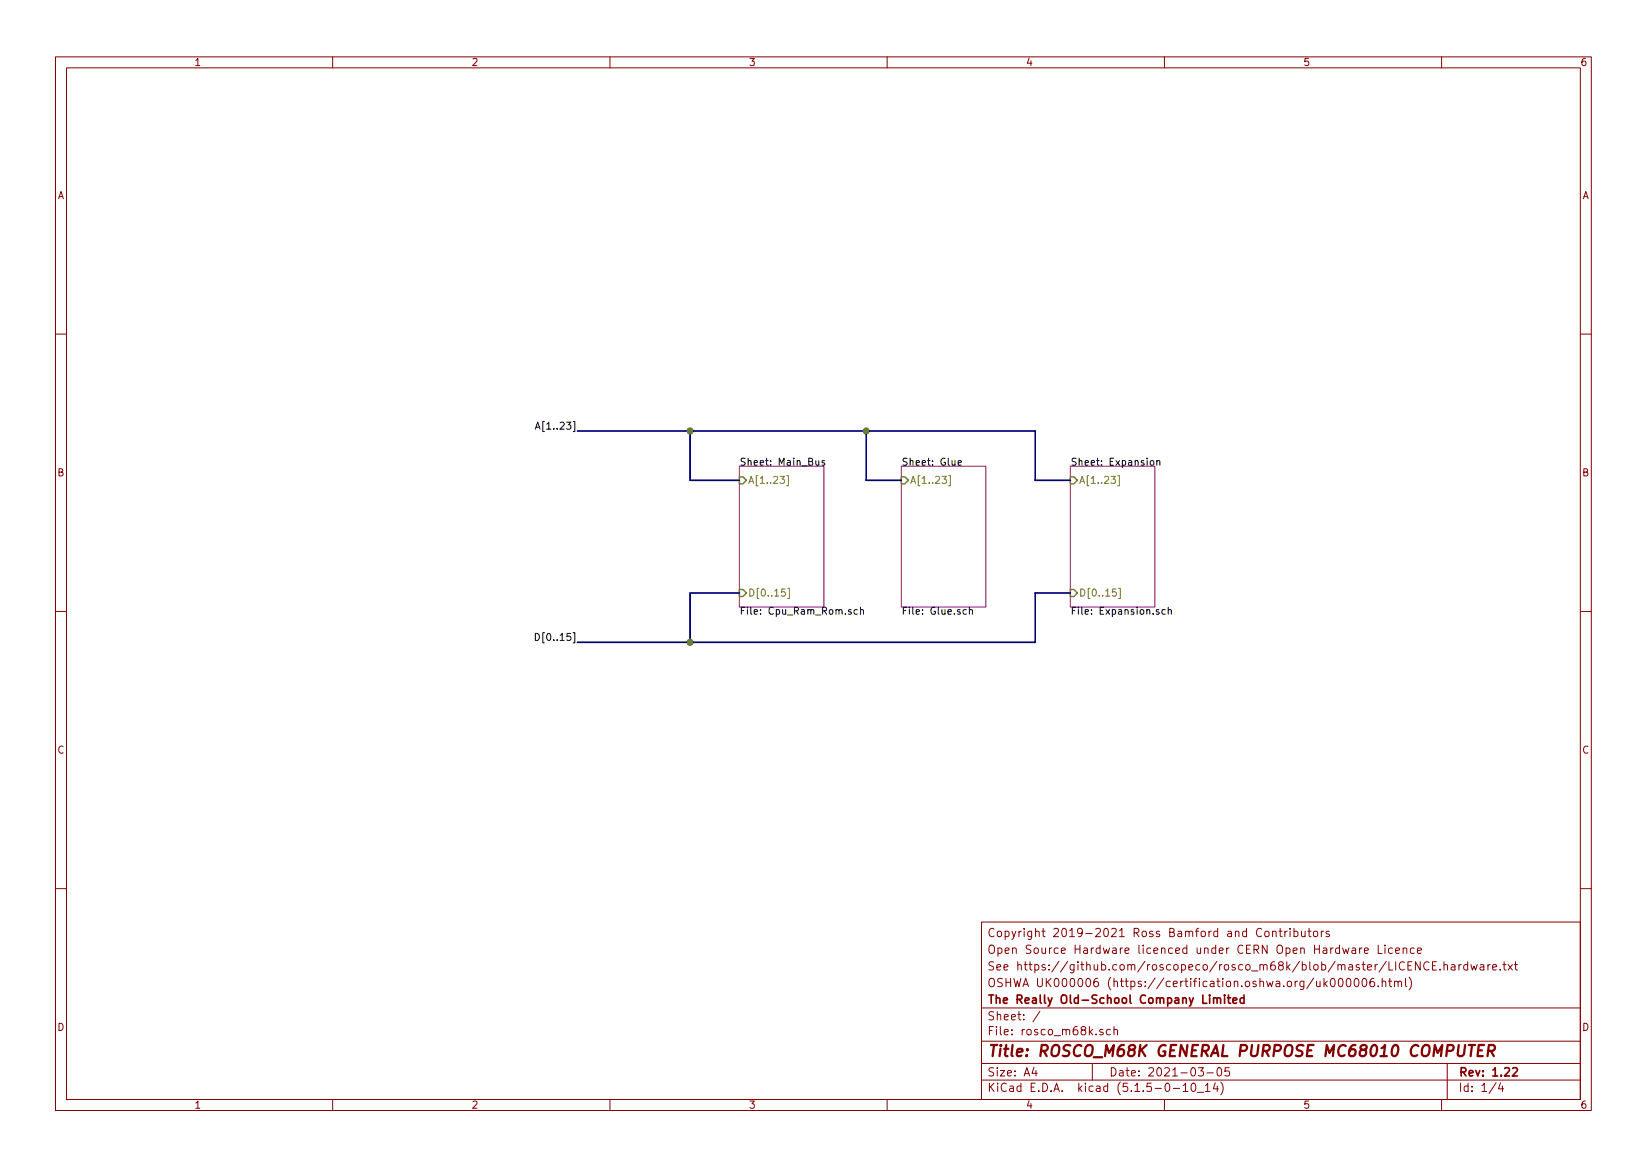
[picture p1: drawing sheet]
<svg xmlns="http://www.w3.org/2000/svg" width="297mm" height="210mm" viewBox="0 0 297 210" stroke-linecap="round" stroke-linejoin="round" font-family="sans-serif">
<g fill="none" stroke="#840000" stroke-width=".18">
<path d="M10 10.3h277v189.9h-277zM12 12.2h273v186.1h-273zM60 10.3v1.9M110 10.3v1.9M160 10.3v1.9M210 10.3v1.9M260 10.3v1.9M10 60.2h2M285 60.2h2M10 110.3h2M285 110.3h2M10 160.2h2"/>
<path d="M177 166.3h108v32h-108zM228.2 168l.2-.1 .4 .1v.8l-.2 .1-.4-.1zM229.5 168l.2-.1 .4 .1v.9M229.5 167.9v1M230.7 167.9h.5M230.9 167.4v1.3l.3 .2M231.7 167.9v1M232.2 167.9l-.5 .3M232.7 167.4v.2M232.7 167.9v1M233.4 168l.4-.1 .3 .3-.1 .6-.2 .1-.4-.1M233.4 167.4v1.5"/>
<path d="M234.7 167.9v.8a.39 .39 0 0 0 .7 .1M235.4 167.9v1M235.9 167.9h.5M236.1 167.4v1.3l.3 .2M236.9 168l.3-.1 .4 .1v.8l-.2 .1-.5-.1zM238.3 167.9v1M238.7 167.9l-.3 .1-.1 .2M239.7 168a.37 .37 0 0 0-.6 .1l.1 .2 .5 .2 .1 .1-.2 .3-.5-.1M240.1 176.6l.2-.2a.81 .81 0 0 1 .6 .6 .81 .81 0 0 1-.3 .8l-.2 .1a.79 .79 0 0 1-.3-1.3zM241.5 176.6l.2-.2a.86 .86 0 0 1 .2 1.5l-.5-.3v-.6zM242.9 176.6l.4-.2a.94 .94 0 0 1 0 1.5 .82 .82 0 0 1-.4-1.3zM243.9 171h.5l.1 .9"/>
<path d="M244.4 176.5l.2-.1a.8 .8 0 0 1 .5 .8 .8 .8 0 0 1-.5 .7 1 1 0 0 1-.2-1.4zM244.5 171.3l-.5 .1-.2 .2 .2 .3h.5M245.2 170.9v1M245.6 170.9l-.4 .3M245.8 176.6l.2-.2a.8 .8 0 0 1 .5 .8 .8 .8 0 0 1-.5 .7l-.2-.1-.2-.4zM246.1 171.4l.7-.1-.1-.3-.4-.1-.2 .2 .1 .8h.5M247.8 176.4l-.4 .1a.96 .96 0 0 0 0 1.4l.5-.1v-.5l-.3-.3-.4 .1-.1 .2M248.6 177.8v.1M248.6 170.4v1.5h.7M249.3 177.1l.1-.1a.37 .37 0 0 1 .5 .1v.8M249.3 176.4v1.5M249.8 170.4v.2"/>
<path d="M249.8 170.9v1M250.4 176.9h.6M250.6 176.4v1.3l.4 .2M251.1 171l-.4-.1-.3 .3 .1 .6 .2 .1h.4M251.5 177.1l.1-.1a.37 .37 0 0 1 .5 .1v.8M251.5 176.9v1M251.7 171.4l.7-.1-.1-.3-.4-.1-.2 .2 .1 .8h.5M252.1 177.1l.2-.2 .4 .1 .1 .9M253.1 171.1v-.1a.37 .37 0 0 1 .6 .1v.8M253.1 170.9v1M253.5 176.4v1.3l.2 .2M254.1 176.2a1.71 1.71 0 0 1 0 2.3"/>
<path d="M255.1 171l-.5-.1-.2 .3 .1 .7h.6M255.6 171.4l.8-.1-.1-.3-.4-.1-.3 .2 .1 .8h.6M256.1 173.4v1.5l-.8-1.5v1.5M257.7 173.6a.7 .7 0 0 0-.9 .2 .7 .7 0 0 0 .1 .9 .55 .55 0 0 0 .8 .1M258.3 174.1h.6M259.1 173.4h-.8v1.5h.8M259.7 174.8v.1M260.4 174.1l.2-.2 .4 .1 .1 .9M260.4 173.4v1.5M261.8 174h.6v.9M262.4 174.3l-.5 .1-.2 .2 .2 .3 .5-.1M263.1 173.9v1"/>
<path d="M263.6 173.9l-.5 .3M264.7 174l-.4-.1-.3 .3 .1 .6 .2 .1 .4-.1M264.7 173.4v1.5M265.3 173.9l.3 1 .2-.7 .3 .7 .3-1M267 174h.6v.9M267.6 174.3l-.5 .1-.2 .2 .2 .3 .5-.1M268.4 173.9v1M268.8 173.9l-.4 .2v.1M269.2 174.4l.7-.1-.1-.3-.4-.1-.2 .2 .1 .7h.5M270.6 174.8v.1M271 173.9h.6M271.3 173.4v1.3l.3 .2"/>
<path d="M272 173.9l.8 1M272.8 173.9l-.8 1M273.1 173.9h.6M273.3 173.4v1.3l.4 .2M285 160.2h2M60 198.3v1.9M110 198.3v1.9M160 198.3v1.9M177 194.8h108M177 191.8h108M177 187.8h108M177 181.8h108"/>
<path d="M186.5 192.5l-.4 1h1M186.8 193v1M187.6 182.3l-1.3 2M197 191.8v3M198.9 185.7a.37 .37 0 0 0-.6 .1l.1 .2 .5 .2 .1 .1-.2 .3-.5-.1M200.3 185.7l-.5-.1-.3 .3 .1 .6 .2 .1 .5-.1M200.9 185.7h.1a.37 .37 0 0 1 .5 .1v.8M200.9 185.1v1.5M210 198.3v1.9M211.6 196.3h1.2M213.4 195.8l.4-.5v1.5M213.4 196.8h.8"/>
<path d="M215 195.4l.3-.1a.94 .94 0 0 1 0 1.5 .8 .8 0 0 1-.6-.6 .8 .8 0 0 1 .3-.8zM216 197h1.1M216.1 192.5h.9l-.4 .6 .4 .1v.7l-.2 .1-.7-.1M217.4 195.8l.4-.5v1.5M217.4 196.8h.8M217.7 193.5h1.1M219.2 195.2l-.4 1.1h.9M219.5 195.8v1M219.6 192.7l.4-.2a.94 .94 0 0 1 0 1.5 .82 .82 0 0 1-.4-1.3zM220.2 195.1a1.71 1.71 0 0 1 0 2.3M221.7 192.5h-.7l-.1 .7 .2-.1 .5 .1 .2 .2-.1 .5-.2 .1-.6-.1M260 198.3v1.9"/>
<path d="M261 191.8v6.5M269.8 195.2l-1.2 2M270.6 195.2l-.3 1.1h.9M271 195.8v1"/>
</g>
<path d="M218.9 179.9v1M220.9 179.4v.2M220.9 179.9v1M221.4 179.9h.5M221.6 179.4v1.3l.3 .2M224.4 179.4v1.5M218.9 180.1l.2-.2 .3 .1 .1 .9M219.5 180.1l.2-.2 .4 .1v.9M222.4 180.4l.7-.1-.1-.3-.4-.1-.2 .2v.7h.6M224.4 180l-.5-.1-.3 .3 .1 .6 .2 .1 .5-.1M272.8 192.7l.2-.2h.4l.3 .5-1 1h1" fill="none" stroke="#840000" stroke-width=".3"/>
<path d="M264.9 188.4h1.1M265.5 188.4l-.3 2M266.6 189.4h.7M267.7 188.4h-1l-.2 2h.9M268.4 189.5h.8a.56 .56 0 0 0 .4-.5 .56 .56 0 0 0-.3-.6h-.8l-.2 2M268.9 189.5l.5 .9" fill="none" stroke="#840000" stroke-width=".41"/>
<path d="M133.3 84.1h15.3v25.4h-15.3zM162.6 84.1h15.2v25.4h-15.2zM193 84.1h15.3v25.4h-15.3z" fill="none" stroke="#840084" stroke-width=".18"/>
<g fill="none" stroke="#000" stroke-width=".18">
<path d="M96.5 77.4l.5-1.3 .4 1.3M96.7 77h.6M147.1 83.1l.1 .7 .3 .1 .2-.1M147.7 83.1v.8M148.7 83.1h-.3l-.2 .1 .1 .2 .4 .1v.3h-.5M172.8 83.5l.6-.1-.1-.3h-.3l-.2 .1v.6h.5M207.5 83.2l.2-.1 .4 .1v.5l-.1 .1-.3 .1-.2-.1zM208.6 83.2l.2-.1h.3l.1 .8M208.6 83.1v.8M96.5 114.2a.64 .64 0 0 1 .8 .7 .64 .64 0 0 1-.8 .6zM154.6 110l-.3-.1-.3 .3 .2 .5h.4M155.2 110.1l.2-.2 .3 .1v.8"/>
<path d="M155.2 109.5v1.3M174.3 110l-.4-.1-.2 .3 .1 .5h.5M174.8 110.1l.2-.2 .3 .1 .1 .8M174.8 109.5v1.3M209 110l-.3-.1-.2 .2 .1 .2 .4 .1v.3h-.5M210.2 110l-.4-.1-.3 .3 .2 .5h.5M210.7 110.1l.2-.2 .3 .1 .1 .8M210.7 109.5v1.3"/>
</g>
<path d="M141.9 85.8h.3v1.8h-.3M171.1 85.8h.3v1.8h-.3M201.6 85.8h.3v1.8h-.3M141.6 106.2h-.6l-.1 .6 .5-.1 .3 .3v.3l-.3 .2-.5-.1M142.1 106.1h.3v1.8h-.3M201.3 106.2h-.6l-.1 .6 .5-.1 .2 .3v.3l-.2 .2-.5-.1M201.8 106.1h.3v1.8h-.3" fill="none" stroke="#848400" stroke-width=".18"/>
<path d="M133.3 86h.7l.6 .6-.6 .6h-.7zM162.6 86h.6l.6 .6-.6 .6h-.6zM193 86h.7l.6 .6-.6 .6h-.7zM133.3 106.3h.7l.6 .6-.6 .7h-.7zM193 106.3h.7l.6 .6-.6 .7h-.7z" fill="none" stroke="#848400" stroke-width=".25"/>
<path d="M104.1 77.7h82.6v8.9h6.3M124.5 77.7v8.9h8.8M156.2 77.7v8.9h6.4M133.3 106.9h-8.8v8.9M193 106.9h-6.3v8.9h-82.6" fill="none" stroke="#000084" stroke-width=".3"/>
<g fill="#008400" stroke="#008400" stroke-width=".25">
<circle cx="124.5" cy="77.7" r=".51"/>
<circle cx="156.2" cy="77.7" r=".51"/>
<circle cx="124.5" cy="115.8" r=".51"/>
</g>
<text font-size="2.8" fill="#840000" x="178" y="190.5">Title: ROSCO_M68K GENERAL PURPOSE MC68010 COMPUTER</text>
<g font-size="2.1" fill="#840000">
<text x="178" y="172">Open Source Hardware licenced under CERN Open Hardware Licence</text>
<text x="178" y="169">Copyright 2019-2021 Ross Bamford and Contributors</text>
<text x="178" y="178">OSHWA UK000006 (https://certification.oshwa.org/uk000006.html)</text>
<text x="178" y="175">See https://github.com/roscopeco/rosco_m68k/blob/master/LICENCE.hardware.txt</text>
<text x="178" y="184">Sheet: /</text>
<text x="178" y="181">The Really Old-School Company Limited</text>
<text x="178" y="186.7">File: rosco_m68k.sch</text>
<text x="178" y="196.9">KiCad E.D.A. kicad (5.1.5-0-10_14)</text>
<text x="178" y="194.1">Size: A4</text>
<text x="200" y="194.1">Date: 2021-03-05</text>
<text x="263" y="194.1">Rev: 1.22</text>
<text x="263" y="196.9">Id: 1/4</text>
</g>
<g font-size="1.8" fill="#840000">
<text x="35" y="11.9">1</text>
<text x="85" y="11.9">2</text>
<text x="135" y="11.9">3</text>
<text x="185" y="11.9">4</text>
<text x="235" y="11.9">5</text>
<text x="285" y="11.9">6</text>
<text x="10.4" y="35.9">A</text>
<text x="285.4" y="35.9">A</text>
<text x="10.4" y="85.9">B</text>
<text x="285.4" y="85.9">B</text>
<text x="10.4" y="135.9">C</text>
<text x="285.4" y="135.9">C</text>
<text x="10.4" y="185.9">D</text>
<text x="285.4" y="185.9">D</text>
<text x="35" y="199.9">1</text>
<text x="85" y="199.9">2</text>
<text x="135" y="199.9">3</text>
<text x="185" y="199.9">4</text>
<text x="235" y="199.9">5</text>
<text x="285" y="199.9">6</text>
</g>
<g font-size="1.8">
<text x="97.7" y="77.5">A[1..23]</text>
<text x="133.3" y="84">Sheet: Main_Bus</text>
<text x="162.6" y="84">Sheet: Glue</text>
<text x="193" y="84">Sheet: Expansion</text>
<text x="133.3" y="110.8">File: Cpu_Ram_Rom.sch</text>
<text x="162.6" y="110.8">File: Glue.sch</text>
<text x="193" y="110.8">File: Expansion.sch</text>
<text x="97.7" y="115.6">D[0..15]</text>
</g>
<g font-size="1.8" fill="#848400">
<text x="134.9" y="87.2">A[1..23]</text>
<text x="164.1" y="87.2">A[1..23]</text>
<text x="194.6" y="87.2">A[1..23]</text>
<text x="134.9" y="107.6">D[0..15]</text>
<text x="194.6" y="107.6">D[0..15]</text>
</g>
</svg>
